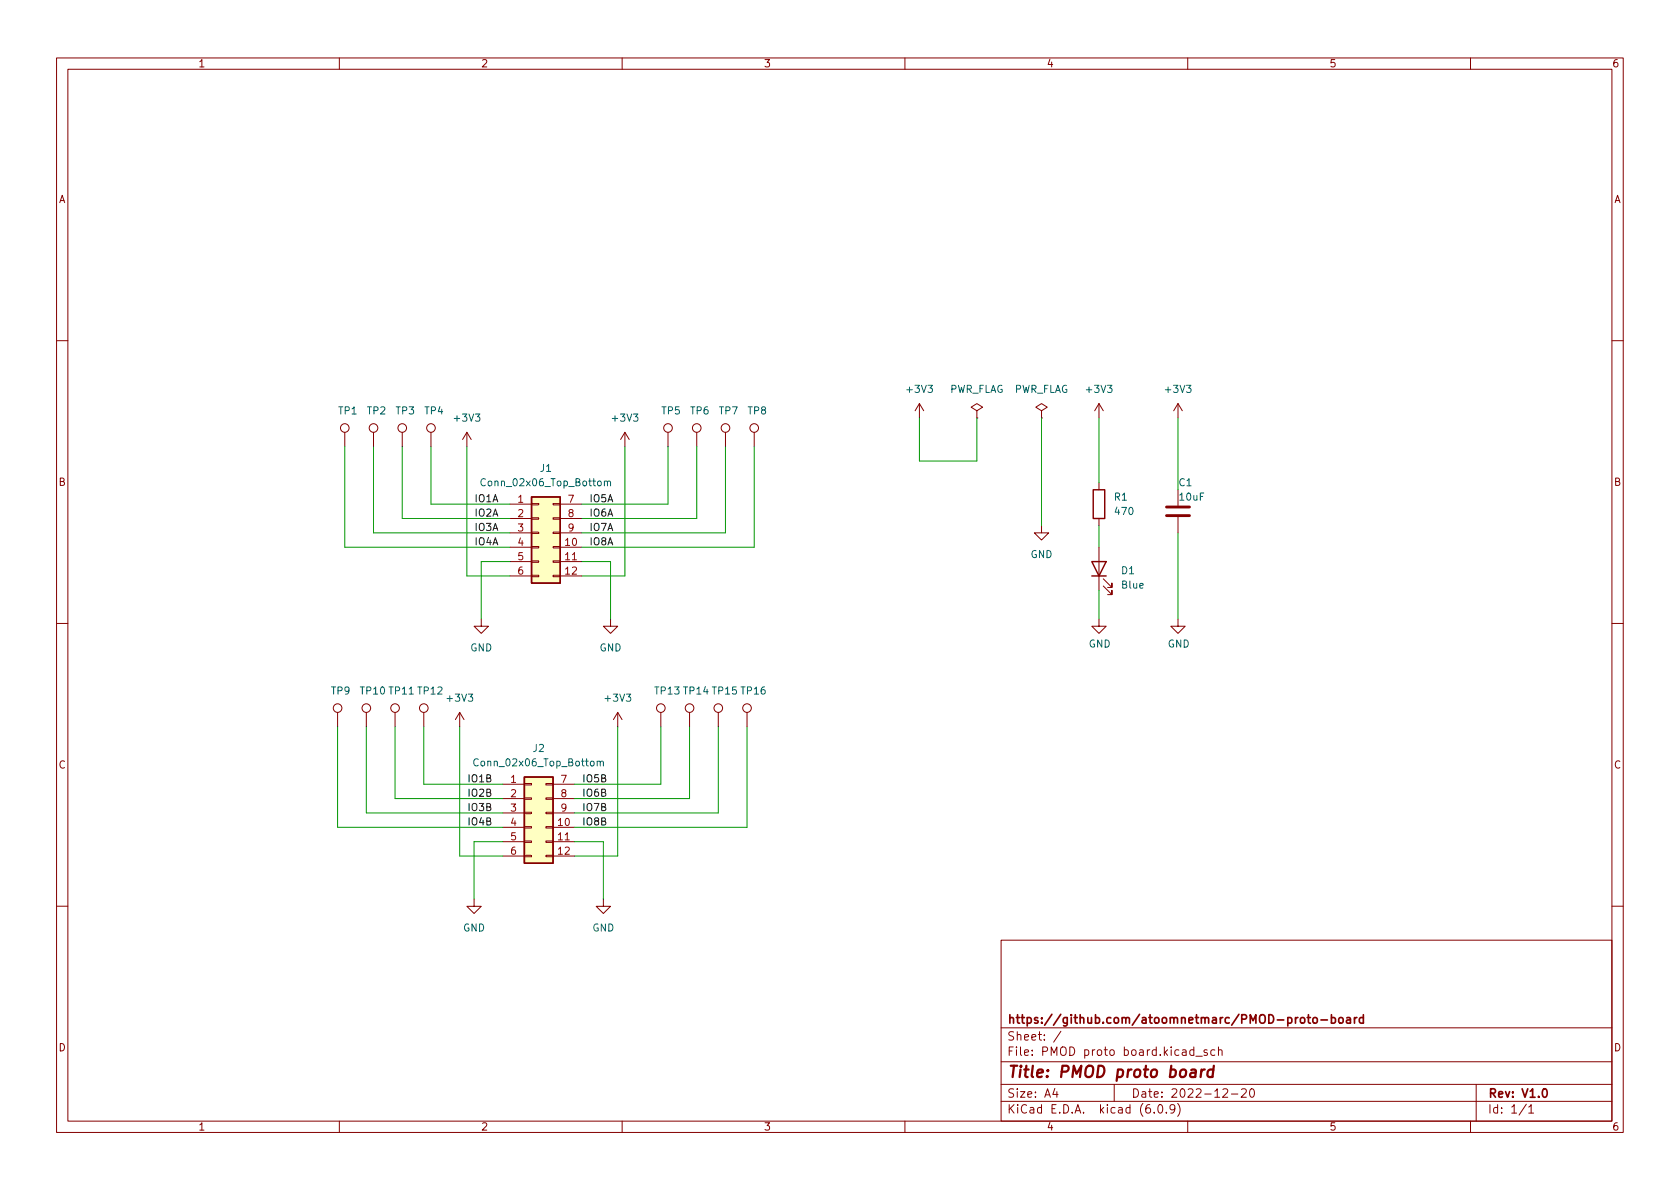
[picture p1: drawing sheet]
<svg xmlns="http://www.w3.org/2000/svg" width="297mm" height="210mm" viewBox="0 0 297 210" stroke-linecap="round" stroke-linejoin="round" font-family="sans-serif">
<g fill="none" stroke="#840000" stroke-width=".18">
<path d="M10 10.2h277v190.1h-277zM12 12.2h273v186.1h-273zM60 10.2v2M110 10.2v2M160 10.2v2M210 10.2v2M260 10.2v2M10 60.2h2M61 76.4v2.6M66 76.4v2.6M71.1 76.4v2.6M76.2 76.4v2.6"/>
<path d="M82.5 76.4l-.7 1.3M82.5 76.4v2.6M82.5 76.4l.8 1.3M110.5 76.4l-.8 1.3M110.5 76.4v2.6M110.5 76.4l.8 1.3M118.1 76.4v2.6M123.2 76.4v2.6M128.3 76.4v2.6M133.3 76.4v2.6M162.6 71.4l-.8 1.2M162.6 71.4v2.5"/>
<path d="M162.6 71.4l.7 1.2M172.7 72.6l1-.6-1-.6-1 .6 1 .6v1.3M172.7 73.9h.1M184.1 72.6l1.1-.6-1.1-.6-1 .6 1 .6v1.3M184.1 73.9h.1M194.3 71.4v2.5M194.3 71.4l-.8 1.2M194.3 71.4l.8 1.2M208.3 71.4l-.8 1.2M208.3 71.4v2.5M208.3 71.4l.7 1.2M285 60.2h2"/>
<path d="M90.2 89.1h3.8M90.2 96.8h3.8M90.2 99.3h3.8M90.2 91.7h3.8M90.2 94.2h3.8M94 99.2h1.2v.2h-1.2zM94 96.6h1.2v.3h-1.2zM94 94.1h1.2v.3h-1.2zM94 91.6h1.2v.2h-1.2zM94 89h1.2v.3h-1.2zM97.8 99.2h1.3v.2h-1.3zM97.8 96.6h1.3v.3h-1.3z"/>
<path d="M97.8 94.1h1.3v.3h-1.3zM97.8 91.6h1.3v.2h-1.3zM97.8 89h1.3v.3h-1.3zM99.1 89.1h3.8M99.1 96.8h3.8M99.1 99.3h3.8M99.1 91.7h3.8M99.1 94.2h3.8M184.1 93v1.2h1.3l-1.3 1.3-1.2-1.3h1.2M194.3 85.3v1.3M194.3 91.7v1.3M194.3 96.8v7.6"/>
<path d="M208.3 86.6v2.8M208.3 91.4v2.8M10 110.2h2M85.1 109.5v1.2h1.3l-1.3 1.3-1.3-1.3h1.3M90.2 101.8h3.8M94 101.7h1.2v.3h-1.2zM97.8 101.7h1.3v.3h-1.3zM99.1 101.8h3.8M107.9 109.5v1.2h1.3l-1.3 1.3-1.2-1.3h1.2M194.3 109.5v1.2h1.3l-1.3 1.3-1.3-1.3h1.3M195.1 103.6l1.5 1.6v-.8v.8h-.8M195.1 102.4l1.5 1.5v-.8v.8h-.8"/>
<path d="M208.3 109.5v1.2h1.2l-1.2 1.3-1.3-1.3h1.3M285 110.2h2M59.7 126v2.5M64.8 126v2.5M69.8 126v2.5M74.9 126v2.5M81.3 126l-.8 1.2M81.3 126v2.5M81.3 126l.7 1.2M88.9 138.7h3.8M92.7 138.6h1.3v.2h-1.3zM96.5 138.6h1.3v.2h-1.3z"/>
<path d="M97.8 138.7h3.8M109.2 126l-.7 1.2M109.2 126v2.5M109.2 126l.8 1.2M116.8 126v2.5M121.9 126v2.5M127 126v2.5M132.1 126v2.5M83.8 159v1.3h1.3l-1.3 1.2-1.3-1.2h1.3M88.9 146.3h3.8M88.9 148.8h3.8M88.9 151.4h3.8"/>
<path d="M88.9 141.2h3.8M88.9 143.8h3.8M92.7 151.3h1.3v.2h-1.3zM92.7 148.7h1.3v.3h-1.3zM92.7 146.2h1.3v.2h-1.3zM92.7 143.6h1.3v.3h-1.3zM92.7 141.1h1.3v.2h-1.3zM96.5 151.3h1.3v.2h-1.3zM96.5 148.7h1.3v.3h-1.3zM96.5 146.2h1.3v.2h-1.3zM96.5 143.6h1.3v.3h-1.3zM96.5 141.1h1.3v.2h-1.3z"/>
<path d="M97.8 146.3h3.8M97.8 148.8h3.8M97.8 151.4h3.8M97.8 141.2h3.8M97.8 143.8h3.8M106.7 159v1.3h1.2l-1.2 1.2-1.3-1.2h1.3M10 160.2h2M177 166.3h108v32h-108zM285 160.2h2M60 198.3v2M110 198.3v2M160 198.3v2"/>
<path d="M177 194.8h108M177 191.8h108M177 187.8h108M177 181.8h108M186.5 192.5l-.4 1h1M186.9 193v1M187.6 182.4l-1.3 1.9M197 191.8v3M204.1 196.7v.1M204.9 195.4l.2-.1a.81 .81 0 0 1 .6 .7 .81 .81 0 0 1-.3 .8h-.2a.81 .81 0 0 1-.6-.6 .81 .81 0 0 1 .3-.8zM206.2 196.7v.1M207.7 196l-.3 .3h-.3l-.2-.3 .1-.6 .4-.1 .2 .2a.99 .99 0 0 1-.3 1.3h-.3"/>
<path d="M208.2 195.1a1.72 1.72 0 0 1 0 2.3M210 198.3v2M211.1 185.7l-.5-.1-.2 .3v.4l.1 .3h.6M211.1 185.1v1.5M211.4 186.8h1.2M213.4 185.7l-.3-.1-.2 .2v.3l.5 .1v.4h-.5M214.8 185.7l-.4-.1-.3 .3v.4l.1 .3h.6M215.4 185.8l.2-.2 .4 .1 .1 .9M215.4 185.1v1.5M216.2 192.7l.6-.2 .2 .2 .1 .3-1 1h1M217.7 193.5h1.2M219.5 192.7l.6-.2 .2 .2 .1 .3-1 1h1"/>
<path d="M221.1 192.7l.2-.2a.81 .81 0 0 1 .6 .7 .81 .81 0 0 1-.3 .8h-.2a.81 .81 0 0 1-.3-1.3zM260 198.3v2M261 191.8v6.5M269.9 195.3l-1.3 1.9M270.3 195.8l.4-.5v1.5M270.3 196.8h.9"/>
<circle cx="61" cy="75.7" r=".76"/>
<circle cx="66" cy="75.7" r=".76"/>
<circle cx="71.1" cy="75.7" r=".76"/>
<circle cx="76.2" cy="75.7" r=".76"/>
<circle cx="118.1" cy="75.7" r=".76"/>
<circle cx="123.2" cy="75.7" r=".76"/>
<circle cx="128.3" cy="75.7" r=".76"/>
<circle cx="133.3" cy="75.7" r=".76"/>
<circle cx="59.7" cy="125.2" r=".76"/>
<circle cx="64.8" cy="125.2" r=".76"/>
<circle cx="69.8" cy="125.2" r=".76"/>
<circle cx="74.9" cy="125.2" r=".76"/>
<circle cx="116.8" cy="125.2" r=".76"/>
<circle cx="121.9" cy="125.2" r=".76"/>
<circle cx="127" cy="125.2" r=".76"/>
<circle cx="132.1" cy="125.2" r=".76"/>
</g>
<g fill="none" stroke="#840000" stroke-width=".3">
<path d="M231.1 179.9h.6M231.3 179.4v1.3l.4 .2M235.4 179.4v1.5M239.5 179.9v1M239.9 179.9l-.3 .1-.1 .2M241.1 179.4v1.5M232.3 180l.3-.1 .3 .3v.4l-.3 .3h-.3l-.2-.3v-.4zM233.6 180.4h1.1M235.4 180l.4-.1 .3 .3v.4l-.1 .3h-.6M236.8 180.1l.2-.2 .4 .2 .1 .5-.2 .3h-.3l-.2-.1zM238.1 180h.6l.1 .9M238.8 180.3l-.5 .1a.29 .29 0 0 0-.3 .2 .29 .29 0 0 0 .3 .3h.5"/>
<path d="M241.1 180l-.5-.1-.3 .3v.4l.2 .3h.6M272.9 192.6l.2-.1a.8 .8 0 0 1 .5 .8 .8 .8 0 0 1-.5 .7 1 1 0 0 1-.2-1.4z"/>
</g>
<path d="M210.6 189.2l.2-.1 .6 .1-.1 1.3M211.4 189.6l-.6 .1a.4 .4 0 0 0-.4 .3 .4 .4 0 0 0 .3 .5l.6-.1M212.4 189.1l-.1 1.4M213 189.1l-.4 .1-.2 .3M214.5 189.2a.66 .66 0 0 0-1 .3v.6l.1 .3 .2 .1 .6-.1M214.6 188.5l-.2 2" fill="none" stroke="#840000" stroke-width=".4"/>
<g fill="#ffffc2" stroke="#ffffc2" stroke-width=".18">
<path d="M92.7 137.4h5.1v15.2h-5.1z"/>
<path d="M94 87.9h5.1v15.2h-5.1z"/>
</g>
<path d="M94 87.9h5.1v15.2h-5.1zM193 99.3h2.6l-1.3 2.5zM193.3 86.6h2v5.1h-2zM193 101.8h2.6M92.7 137.4h5.1v15.2h-5.1z" fill="none" stroke="#840000" stroke-width=".25"/>
<path d="M85.8 84.8a.6 .6 0 0 0-.8 .4 .6 .6 0 0 0 .6 .7l.2-.1M106.9 85.2l.1-.1h.3l.1 .8M106.9 85.1v.8M107.4 85.2l.2-.1h.3v.8M84.5 134.3a.6 .6 0 0 0-.8 .4 .6 .6 0 0 0 .6 .7l.2-.1M105.6 134.7l.2-.1 .3 .1v.7M105.6 134.6v.8M106.1 134.8l.2-.2 .3 .1 .1 .7" fill="none" stroke="#006464" stroke-width=".18"/>
<path d="M206.2 91.2h4.1M206.2 89.7h4.1" fill="none" stroke="#840000" stroke-width=".51"/>
<g fill="none" stroke="#009600" stroke-width=".18">
<path d="M61 79v17.8h29.2M66 79v15.2h24.2M71.1 79v12.7h19.1M76.2 79v10.1h14M82.5 79v22.8h7.7M110.5 79v22.8h-7.6M118.1 79v10.1h-15.2M123.2 79v12.7h-20.3M128.3 79v15.2h-25.4M133.3 79v17.8h-30.4M162.6 73.9v7.6h10.1v-7.6M184.1 73.9v19.1"/>
<path d="M194.3 73.9v11.4M208.3 73.9v12.7M90.2 99.3h-5.1v10.2M102.9 99.3h5v10.2M194.3 93v3.8M208.3 94.2v15.3M194.3 104.4v5.1M59.7 128.5v17.8h29.2M64.8 128.5v15.3h24.1M69.8 128.5v12.7h19.1M74.9 128.5v10.2h14M81.3 128.5v22.9h7.6"/>
<path d="M109.2 128.5v22.9h-7.6M116.8 128.5v10.2h-15.2M121.9 128.5v12.7h-20.3M127 128.5v15.3h-25.4M132.1 128.5v17.8h-30.5M88.9 148.8h-5.1v10.2M101.6 148.8h5.1v10.2"/>
</g>
<text font-size="2.8" fill="#840000" x="178" y="190.6">Title: PMOD proto board</text>
<g font-size="2.1" fill="#840000">
<text x="178" y="184">Sheet: /</text>
<text x="178" y="181">https://github.com/atoomnetmarc/PMOD-proto-board</text>
<text x="178" y="186.7">File: PMOD proto board.kicad_sch</text>
<text x="178" y="196.9">KiCad E.D.A. kicad (6.0.9)</text>
<text x="178" y="194.1">Size: A4</text>
<text x="200" y="194.1">Date: 2022-12-20</text>
<text x="263" y="194.1">Rev: V1.0</text>
<text x="263" y="196.9">Id: 1/1</text>
</g>
<g font-size="1.8" fill="#840000">
<text x="35" y="11.9">1</text>
<text x="85" y="11.9">2</text>
<text x="135" y="11.9">3</text>
<text x="185" y="11.9">4</text>
<text x="235" y="11.9">5</text>
<text x="285" y="11.9">6</text>
<text x="10.3" y="35.9">A</text>
<text x="285.3" y="35.9">A</text>
<text x="10.3" y="85.9">B</text>
<text x="285.3" y="85.9">B</text>
<text x="10.3" y="135.9">C</text>
<text x="285.3" y="135.9">C</text>
<text x="10.3" y="185.9">D</text>
<text x="285.3" y="185.9">D</text>
<text x="35" y="199.9">1</text>
<text x="85" y="199.9">2</text>
<text x="135" y="199.9">3</text>
<text x="185" y="199.9">4</text>
<text x="235" y="199.9">5</text>
<text x="285" y="199.9">6</text>
</g>
<g font-size="1.8" fill="#006464">
<text x="160.5" y="69.5">+3V3</text>
<text x="167.8" y="69.5">PWR_FLAG</text>
<text x="179.2" y="69.5">PWR_FLAG</text>
<text x="192.2" y="69.5">+3V3</text>
<text x="206.2" y="69.5">+3V3</text>
<text x="59.9" y="73.3">TP1</text>
<text x="65" y="73.3">TP2</text>
<text x="70" y="73.3">TP3</text>
<text x="75.1" y="73.3">TP4</text>
<text x="80.5" y="74.5">+3V3</text>
<text x="108.4" y="74.5">+3V3</text>
<text x="117" y="73.3">TP5</text>
<text x="122.1" y="73.3">TP6</text>
<text x="127.2" y="73.3">TP7</text>
<text x="132.3" y="73.3">TP8</text>
<text x="95.5" y="83.4">J1</text>
<text x="85.6" y="86">Conn_02x06_Top_Bottom</text>
<text x="197" y="88.5">R1</text>
<text x="208.5" y="86">C1</text>
<text x="208.6" y="88.5">10uF</text>
<text x="197.3" y="91.1">470</text>
<text x="182.2" y="98.7">GND</text>
<text x="198.3" y="101.5">D1</text>
<text x="198.4" y="104.1">Blue</text>
<text x="83.1" y="115.2">GND</text>
<text x="106" y="115.2">GND</text>
<text x="192.5" y="114.5">GND</text>
<text x="206.4" y="114.5">GND</text>
<text x="58.6" y="122.8">TP9</text>
<text x="63.8" y="122.8">TP10 TP11 TP12</text>
<text x="79.2" y="124.1">+3V3</text>
<text x="107.1" y="124.1">+3V3</text>
<text x="115.9" y="122.8">TP13 TP14 TP15 TP16</text>
<text x="84.3" y="135.5">Conn_02x06_Top_Bottom</text>
<text x="94.3" y="133">J2</text>
<text x="81.9" y="164.7">GND</text>
<text x="104.7" y="164.7">GND</text>
</g>
<g font-size="1.8" fill="#0f0f0f">
<text x="83.8" y="88.8">IO1A</text>
<text x="104.1" y="88.8">IO5A</text>
<text x="83.8" y="91.3">IO2A</text>
<text x="83.8" y="93.9">IO3A</text>
<text x="104.1" y="91.3">IO6A</text>
<text x="104.1" y="93.9">IO7A</text>
<text x="83.8" y="96.4">IO4A</text>
<text x="104.1" y="96.4">IO8A</text>
<text x="82.5" y="138.3">IO1B</text>
<text x="82.5" y="140.9">IO2B</text>
<text x="82.5" y="143.4">IO3B</text>
<text x="102.9" y="143.4">IO7B</text>
<text x="102.9" y="140.9">IO6B</text>
<text x="102.9" y="138.3">IO5B</text>
<text x="82.5" y="145.9">IO4B</text>
<text x="102.9" y="145.9">IO8B</text>
</g>
<g font-size="1.8" fill="#a90000">
<text x="91.6" y="88.9">1</text>
<text x="100.5" y="88.9">7</text>
<text x="91.6" y="91.4">2</text>
<text x="91.6" y="94">3</text>
<text x="100.5" y="91.4">8</text>
<text x="100.5" y="94">9</text>
<text x="91.6" y="96.5">4</text>
<text x="91.6" y="99.1">5</text>
<text x="91.6" y="101.6">6</text>
<text x="100" y="96.5">10</text>
<text x="100" y="99.1">11</text>
<text x="100" y="101.6">12</text>
<text x="90.3" y="138.4">1</text>
<text x="90.3" y="141">2</text>
<text x="90.3" y="143.5">3</text>
<text x="99.2" y="138.4">7</text>
<text x="99.2" y="141">8</text>
<text x="99.2" y="143.5">9</text>
<text x="90.3" y="146">4</text>
<text x="90.3" y="148.6">5</text>
<text x="98.7" y="146">10</text>
<text x="98.7" y="148.6">11</text>
<text x="90.3" y="151.1">6</text>
<text x="98.7" y="151.1">12</text>
</g>
</svg>
